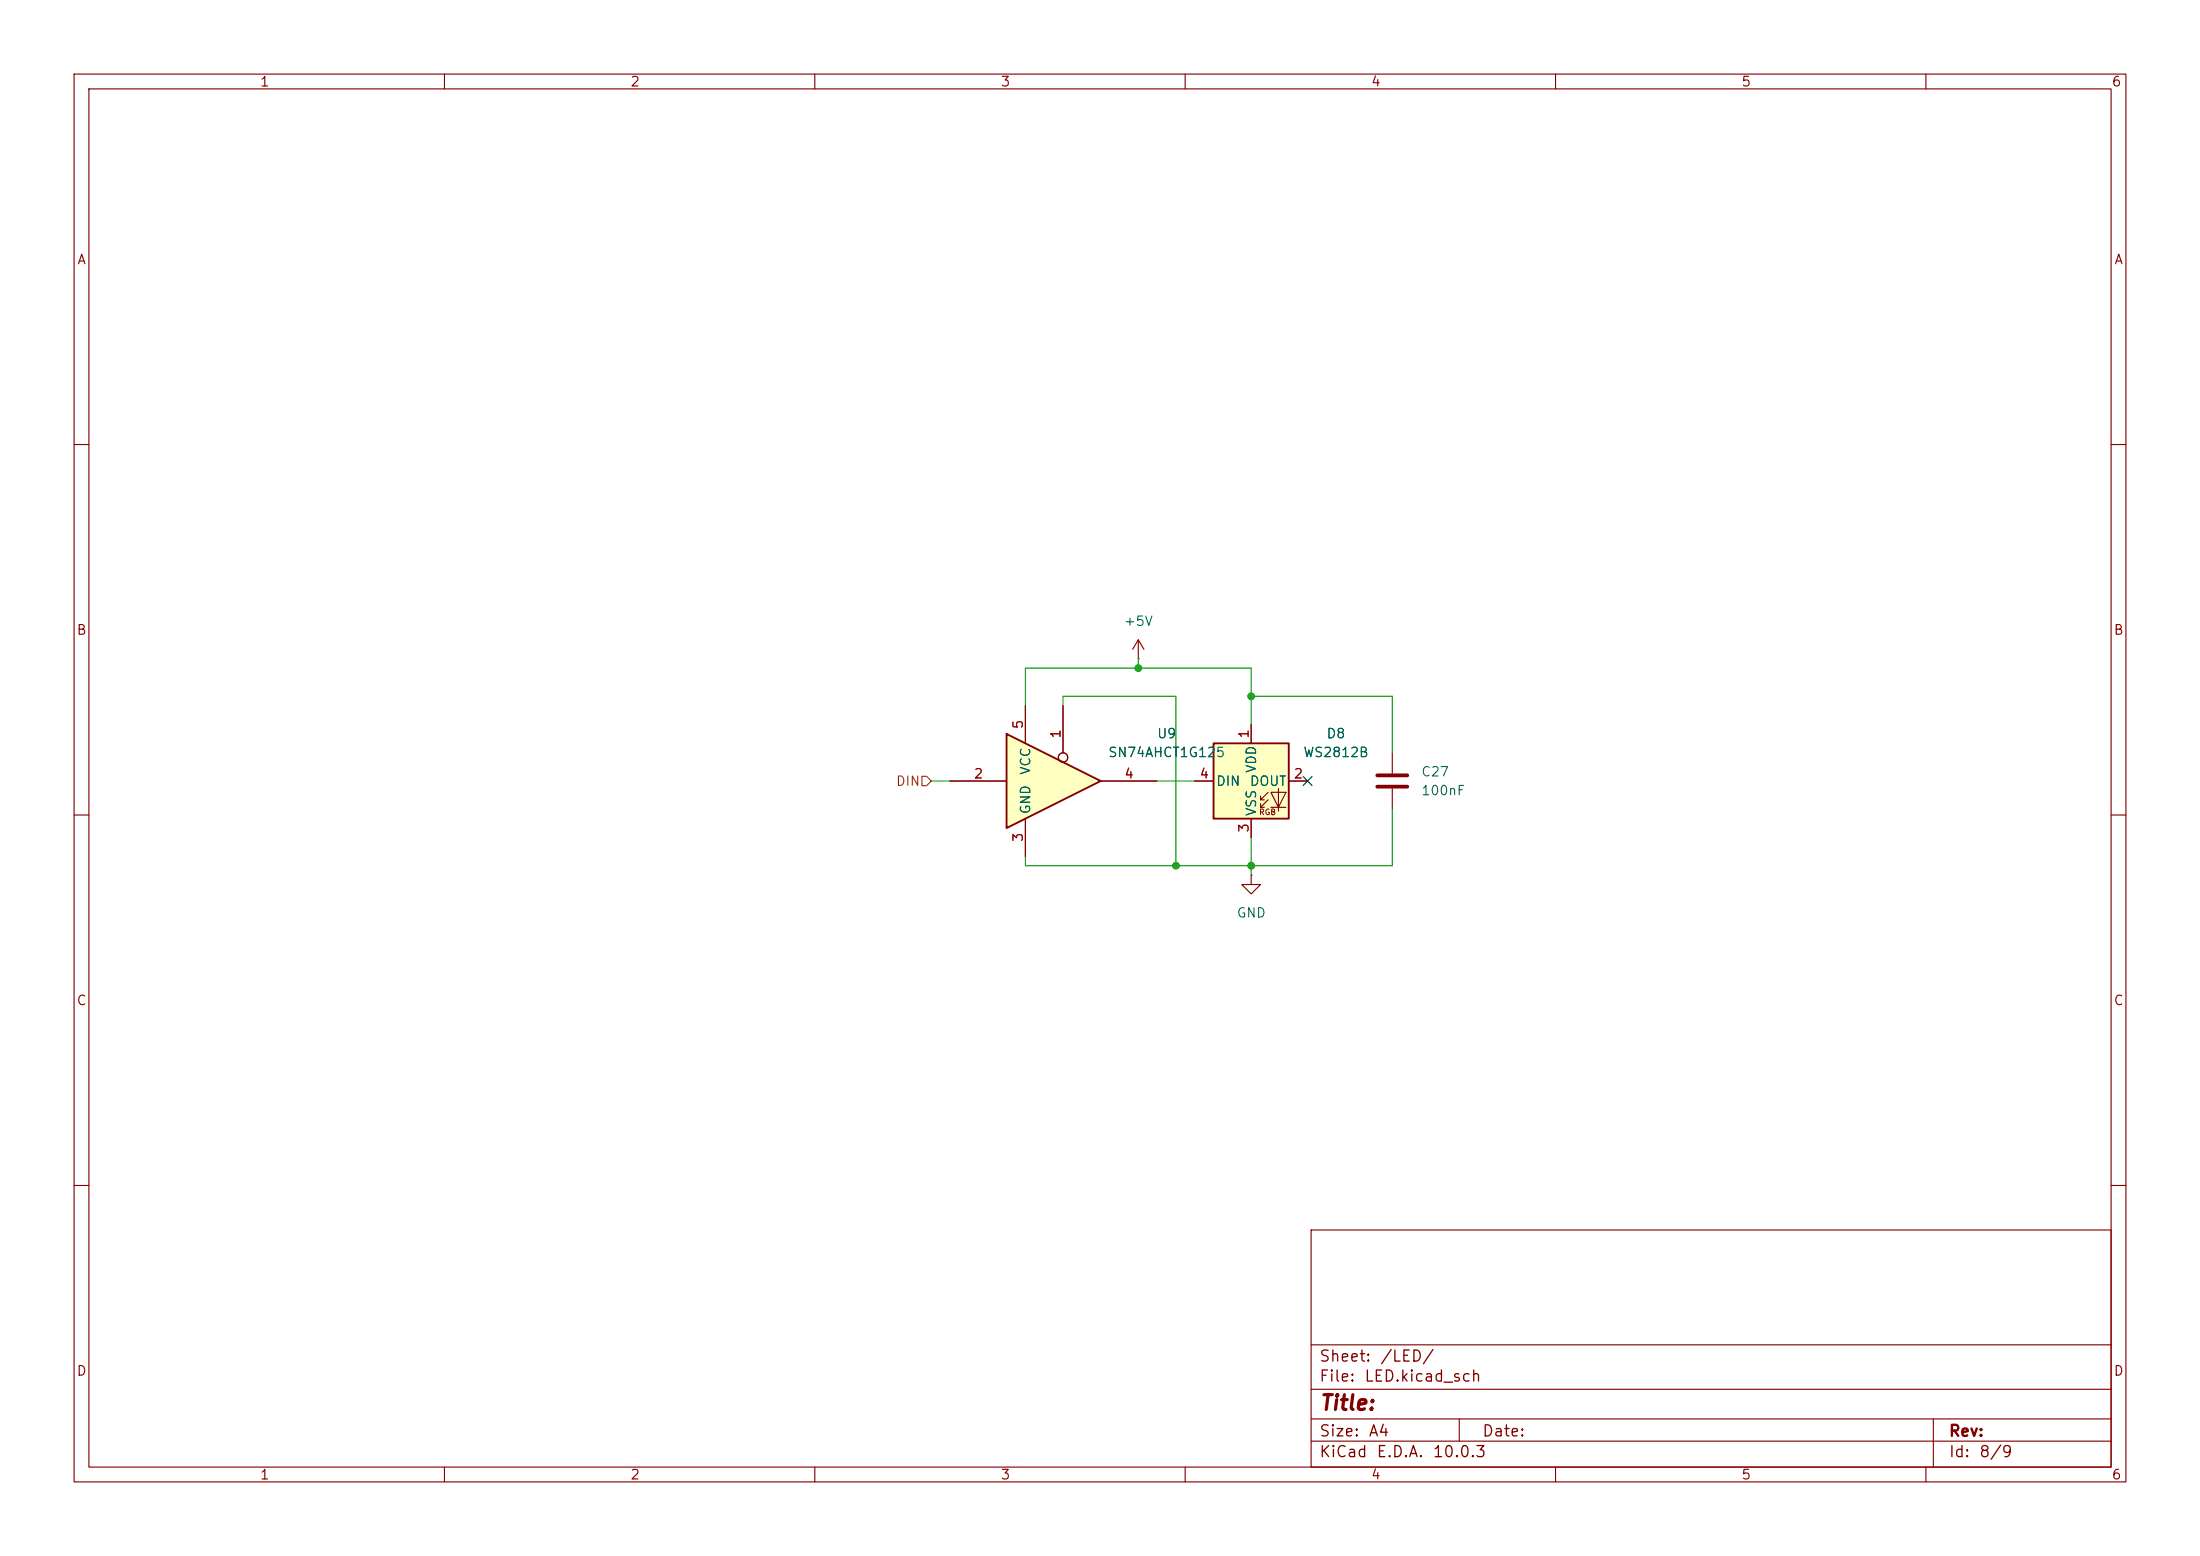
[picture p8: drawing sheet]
(kicad_sch
 (version 20260306)
 (generator "eeschema")
 (generator_version "10.0")
 (paper "A4")
 (lib_symbols
  (symbol "74xGxx:SN74LVC1G125DBV" (exclude_from_sim no) (in_bom yes) (on_board yes)
   (in_pos_files yes)
   (duplicate_pin_numbers_are_jumpers no)
   (property "Reference" "U" (at -10.16 7.62 0) (show_name no) (do_not_autoplace no) (effects (font (size 1.27 1.27))))
   (property "Value" "SN74LVC1G125DBV" (at 2.54 -7.62 0) (show_name no) (do_not_autoplace no) (effects (font (size 1.27 1.27))))
   (property "Footprint" "Package_TO_SOT_SMD:SOT-23-5" (at 0 0 0) (show_name no) (do_not_autoplace no) (hide yes) (effects (font (size 1.27 1.27))))
   (property "Datasheet" "http://www.ti.com/lit/ds/symlink/sn74lvc1g125.pdf" (at 0 0 0) (show_name no) (do_not_autoplace no) (hide yes) (effects (font (size 1.27 1.27))))
   (property "Description" "Single Buffer Gate Tri-State, Low-Voltage CMOS, SOT-23-5" (at 0 0 0) (show_name no) (do_not_autoplace no) (hide yes) (effects (font (size 1.27 1.27))))
   (symbol "SN74LVC1G125DBV_0_1"
    (polyline (pts (xy -7.62 6.35) (xy -7.62 -6.35) (xy 5.08 0) (xy -7.62 6.35)) (stroke (width 0.254) (type default)) (fill (type background))))
   (symbol "SN74LVC1G125DBV_1_1"
    (pin input inverted (at 0 10.16 270) (length 7.62) (name "" (effects (font (size 1.27 1.27)))) (number "1" (effects (font (size 1.27 1.27)))))
    (pin input line (at -15.24 0 0) (length 7.62) (name "" (effects (font (size 1.27 1.27)))) (number "2" (effects (font (size 1.27 1.27)))))
    (pin power_in line (at -5.08 -10.16 90) (length 5.08) (name "GND" (effects (font (size 1.27 1.27)))) (number "3" (effects (font (size 1.27 1.27)))))
    (pin tri_state line (at 12.7 0 180) (length 7.62) (name "" (effects (font (size 1.27 1.27)))) (number "4" (effects (font (size 1.27 1.27)))))
    (pin power_in line (at -5.08 10.16 270) (length 5.08) (name "VCC" (effects (font (size 1.27 1.27)))) (number "5" (effects (font (size 1.27 1.27))))))
   (embedded_fonts no))
  (symbol "Device:C"
   (pin_numbers (hide yes))
   (pin_names
    (offset 0.254)) (exclude_from_sim no) (in_bom yes) (on_board yes)
   (in_pos_files yes)
   (duplicate_pin_numbers_are_jumpers no)
   (property "Reference" "C" (at 0.635 2.54 0) (show_name no) (do_not_autoplace no) (effects (font (size 1.27 1.27)) (justify left)))
   (property "Value" "C" (at 0.635 -2.54 0) (show_name no) (do_not_autoplace no) (effects (font (size 1.27 1.27)) (justify left)))
   (property "Footprint" "" (at 0.9652 -3.81 0) (show_name no) (do_not_autoplace no) (hide yes) (effects (font (size 1.27 1.27))))
   (property "Datasheet" "" (at 0 0 0) (show_name no) (do_not_autoplace no) (hide yes) (effects (font (size 1.27 1.27))))
   (property "Description" "Unpolarized capacitor" (at 0 0 0) (show_name no) (do_not_autoplace no) (hide yes) (effects (font (size 1.27 1.27))))
   (symbol "C_0_1"
    (polyline (pts (xy -2.032 0.762) (xy 2.032 0.762)) (stroke (width 0.508) (type default)) (fill (type none)))
    (polyline (pts (xy -2.032 -0.762) (xy 2.032 -0.762)) (stroke (width 0.508) (type default)) (fill (type none))))
   (symbol "C_1_1"
    (pin passive line (at 0 3.81 270) (length 2.794) (name "" (effects (font (size 1.27 1.27)))) (number "1" (effects (font (size 1.27 1.27)))))
    (pin passive line (at 0 -3.81 90) (length 2.794) (name "" (effects (font (size 1.27 1.27)))) (number "2" (effects (font (size 1.27 1.27))))))
   (embedded_fonts no))
  (symbol "LED:WS2812B"
   (pin_names
    (offset 0.254)) (exclude_from_sim no) (in_bom yes) (on_board yes)
   (in_pos_files yes)
   (duplicate_pin_numbers_are_jumpers no)
   (property "Reference" "D" (at 5.08 5.715 0) (show_name no) (do_not_autoplace no) (effects (font (size 1.27 1.27)) (justify right bottom)))
   (property "Value" "WS2812B" (at 1.27 -5.715 0) (show_name no) (do_not_autoplace no) (effects (font (size 1.27 1.27)) (justify left top)))
   (property "Footprint" "LED_SMD:LED_WS2812B_PLCC4_5.0x5.0mm_P3.2mm" (at 1.27 -7.62 0) (show_name no) (do_not_autoplace no) (hide yes) (effects (font (size 1.27 1.27)) (justify left top)))
   (property "Datasheet" "https://cdn-shop.adafruit.com/datasheets/WS2812B.pdf" (at 2.54 -9.525 0) (show_name no) (do_not_autoplace no) (hide yes) (effects (font (size 1.27 1.27)) (justify left top)))
   (property "Description" "RGB LED with integrated controller" (at 0 0 0) (show_name no) (do_not_autoplace no) (hide yes) (effects (font (size 1.27 1.27))))
   (symbol "WS2812B_0_0"
    (text "RGB" (at 2.286 -4.191 0) (effects (font (size 0.762 0.762)))))
   (symbol "WS2812B_0_1"
    (polyline (pts (xy 1.27 -2.54) (xy 1.778 -2.54)) (stroke (width 0) (type default)) (fill (type none)))
    (polyline (pts (xy 1.27 -3.556) (xy 1.778 -3.556)) (stroke (width 0) (type default)) (fill (type none)))
    (polyline (pts (xy 2.286 -1.524) (xy 1.27 -2.54) (xy 1.27 -2.032)) (stroke (width 0) (type default)) (fill (type none)))
    (polyline (pts (xy 2.286 -2.54) (xy 1.27 -3.556) (xy 1.27 -3.048)) (stroke (width 0) (type default)) (fill (type none)))
    (polyline (pts (xy 3.683 -1.016) (xy 3.683 -3.556) (xy 3.683 -4.064)) (stroke (width 0) (type default)) (fill (type none)))
    (polyline (pts (xy 4.699 -1.524) (xy 2.667 -1.524) (xy 3.683 -3.556) (xy 4.699 -1.524)) (stroke (width 0) (type default)) (fill (type none)))
    (polyline (pts (xy 4.699 -3.556) (xy 2.667 -3.556)) (stroke (width 0) (type default)) (fill (type none)))
    (rectangle (start 5.08 5.08) (end -5.08 -5.08) (stroke (width 0.254) (type default)) (fill (type background))))
   (symbol "WS2812B_1_1"
    (pin power_in line (at 0 7.62 270) (length 2.54) (name "VDD" (effects (font (size 1.27 1.27)))) (number "1" (effects (font (size 1.27 1.27)))))
    (pin output line (at 7.62 0 180) (length 2.54) (name "DOUT" (effects (font (size 1.27 1.27)))) (number "2" (effects (font (size 1.27 1.27)))))
    (pin power_in line (at 0 -7.62 90) (length 2.54) (name "VSS" (effects (font (size 1.27 1.27)))) (number "3" (effects (font (size 1.27 1.27)))))
    (pin input line (at -7.62 0 0) (length 2.54) (name "DIN" (effects (font (size 1.27 1.27)))) (number "4" (effects (font (size 1.27 1.27))))))
   (embedded_fonts no))
  (symbol "power:+5V"
   (power global)
   (pin_numbers (hide yes))
   (pin_names
    (offset 0) (hide yes)) (exclude_from_sim no) (in_bom yes) (on_board yes)
   (in_pos_files yes)
   (duplicate_pin_numbers_are_jumpers no)
   (property "Reference" "#PWR" (at 0 -3.81 0) (show_name no) (do_not_autoplace no) (hide yes) (effects (font (size 1.27 1.27))))
   (property "Value" "+5V" (at 0 3.556 0) (show_name no) (do_not_autoplace no) (effects (font (size 1.27 1.27))))
   (property "Footprint" "" (at 0 0 0) (show_name no) (do_not_autoplace no) (hide yes) (effects (font (size 1.27 1.27))))
   (property "Datasheet" "" (at 0 0 0) (show_name no) (do_not_autoplace no) (hide yes) (effects (font (size 1.27 1.27))))
   (property "Description" "Power symbol creates a global label with name \"+5V\"" (at 0 0 0) (show_name no) (do_not_autoplace no) (hide yes) (effects (font (size 1.27 1.27))))
   (symbol "+5V_0_1"
    (polyline (pts (xy -0.762 1.27) (xy 0 2.54)) (stroke (width 0) (type default)) (fill (type none)))
    (polyline (pts (xy 0 2.54) (xy 0.762 1.27)) (stroke (width 0) (type default)) (fill (type none)))
    (polyline (pts (xy 0 0) (xy 0 2.54)) (stroke (width 0) (type default)) (fill (type none))))
   (symbol "+5V_1_1"
    (pin power_in line (at 0 0 90) (length 0) (name "" (effects (font (size 1.27 1.27)))) (number "1" (effects (font (size 1.27 1.27))))))
   (embedded_fonts no))
  (symbol "power:GND"
   (power global)
   (pin_numbers (hide yes))
   (pin_names
    (offset 0) (hide yes)) (exclude_from_sim no) (in_bom yes) (on_board yes)
   (in_pos_files yes)
   (duplicate_pin_numbers_are_jumpers no)
   (property "Reference" "#PWR" (at 0 -6.35 0) (show_name no) (do_not_autoplace no) (hide yes) (effects (font (size 1.27 1.27))))
   (property "Value" "GND" (at 0 -3.81 0) (show_name no) (do_not_autoplace no) (effects (font (size 1.27 1.27))))
   (property "Footprint" "" (at 0 0 0) (show_name no) (do_not_autoplace no) (hide yes) (effects (font (size 1.27 1.27))))
   (property "Datasheet" "" (at 0 0 0) (show_name no) (do_not_autoplace no) (hide yes) (effects (font (size 1.27 1.27))))
   (property "Description" "Power symbol creates a global label with name \"GND\" , ground" (at 0 0 0) (show_name no) (do_not_autoplace no) (hide yes) (effects (font (size 1.27 1.27))))
   (symbol "GND_0_1"
    (polyline (pts (xy 0 0) (xy 0 -1.27) (xy 1.27 -1.27) (xy 0 -2.54) (xy -1.27 -1.27) (xy 0 -1.27)) (stroke (width 0) (type default)) (fill (type none))))
   (symbol "GND_1_1"
    (pin power_in line (at 0 0 270) (length 0) (name "" (effects (font (size 1.27 1.27)))) (number "1" (effects (font (size 1.27 1.27))))))
   (embedded_fonts no)))
 (junction
  (at 153.67 90.17)
  (diameter 0)
  (color 0 0 0 0))
 (junction
  (at 168.91 116.84)
  (diameter 0)
  (color 0 0 0 0))
 (junction
  (at 168.91 93.98)
  (diameter 0)
  (color 0 0 0 0))
 (junction
  (at 158.75 116.84)
  (diameter 0)
  (color 0 0 0 0))
 (no_connect
  (at 176.53 105.41))
 (wire
  (pts (xy 156.21 105.41) (xy 161.29 105.41))
  (stroke (width 0) (type default)))
 (wire
  (pts (xy 143.51 95.25) (xy 143.51 93.98))
  (stroke (width 0) (type default)))
 (wire
  (pts (xy 138.43 116.84) (xy 158.75 116.84))
  (stroke (width 0) (type default)))
 (wire
  (pts (xy 187.96 109.22) (xy 187.96 116.84))
  (stroke (width 0) (type default)))
 (wire
  (pts (xy 143.51 93.98) (xy 158.75 93.98))
  (stroke (width 0) (type default)))
 (wire
  (pts (xy 187.96 116.84) (xy 168.91 116.84))
  (stroke (width 0) (type default)))
 (wire
  (pts (xy 138.43 90.17) (xy 153.67 90.17))
  (stroke (width 0) (type default)))
 (wire
  (pts (xy 128.27 105.41) (xy 125.73 105.41))
  (stroke (width 0) (type default)))
 (wire
  (pts (xy 168.91 93.98) (xy 187.96 93.98))
  (stroke (width 0) (type default)))
 (wire
  (pts (xy 138.43 90.17) (xy 138.43 95.25))
  (stroke (width 0) (type default)))
 (wire
  (pts (xy 138.43 116.84) (xy 138.43 115.57))
  (stroke (width 0) (type default)))
 (wire
  (pts (xy 158.75 116.84) (xy 168.91 116.84))
  (stroke (width 0) (type default)))
 (wire
  (pts (xy 153.67 90.17) (xy 168.91 90.17))
  (stroke (width 0) (type default)))
 (wire
  (pts (xy 168.91 90.17) (xy 168.91 93.98))
  (stroke (width 0) (type default)))
 (wire
  (pts (xy 187.96 93.98) (xy 187.96 101.6))
  (stroke (width 0) (type default)))
 (wire
  (pts (xy 168.91 93.98) (xy 168.91 97.79))
  (stroke (width 0) (type default)))
 (wire
  (pts (xy 168.91 113.03) (xy 168.91 116.84))
  (stroke (width 0) (type default)))
 (wire
  (pts (xy 168.91 116.84) (xy 168.91 118.11))
  (stroke (width 0) (type default)))
 (wire
  (pts (xy 158.75 93.98) (xy 158.75 116.84))
  (stroke (width 0) (type default)))
 (wire
  (pts (xy 153.67 88.9) (xy 153.67 90.17))
  (stroke (width 0) (type default)))
 (hierarchical_label "DIN"
  (shape input)
  (at 125.73 105.41 180)
  (effects (font (size 1.27 1.27)) (justify right)))
 (symbol
  (lib_id "power:GND")
  (at 168.91 118.11 0)
  (unit 1)
  (body_style 1)
  (exclude_from_sim no)
  (in_bom yes)
  (on_board yes)
  (in_pos_files yes)
  (dnp no)
  (fields_autoplaced yes)
  (property "Reference" "#PWR042" (at 168.91 124.46 0) (hide yes) (show_name no) (do_not_autoplace no) (effects (font (size 1.27 1.27))))
  (property "Value" "GND" (at 168.91 123.19 0) (show_name no) (do_not_autoplace no) (effects (font (size 1.27 1.27))))
  (property "Footprint" "" (at 168.91 118.11 0) (hide yes) (show_name no) (do_not_autoplace no) (effects (font (size 1.27 1.27))))
  (property "Datasheet" "" (at 168.91 118.11 0) (hide yes) (show_name no) (do_not_autoplace no) (effects (font (size 1.27 1.27))))
  (property "Description" "Power symbol creates a global label with name \"GND\" , ground" (at 168.91 118.11 0) (hide yes) (show_name no) (do_not_autoplace no) (effects (font (size 1.27 1.27))))
  (pin "1"))
 (symbol
  (lib_id "Device:C")
  (at 187.96 105.41 0)
  (unit 1)
  (body_style 1)
  (exclude_from_sim no)
  (in_bom yes)
  (on_board yes)
  (in_pos_files yes)
  (dnp no)
  (fields_autoplaced yes)
  (property "Reference" "C27" (at 191.77 104.1399 0) (show_name no) (do_not_autoplace no) (effects (font (size 1.27 1.27)) (justify left)))
  (property "Value" "100nF" (at 191.77 106.6799 0) (show_name no) (do_not_autoplace no) (effects (font (size 1.27 1.27)) (justify left)))
  (property "Footprint" "Capacitor_SMD:C_0603_1608Metric_Pad1.08x0.95mm_HandSolder" (at 188.9252 109.22 0) (hide yes) (show_name no) (do_not_autoplace no) (effects (font (size 1.27 1.27))))
  (property "Datasheet" "" (at 187.96 105.41 0) (hide yes) (show_name no) (do_not_autoplace no) (effects (font (size 1.27 1.27))))
  (property "Description" "Unpolarized capacitor" (at 187.96 105.41 0) (hide yes) (show_name no) (do_not_autoplace no) (effects (font (size 1.27 1.27))))
  (pin "2")
  (pin "1"))
 (symbol
  (lib_id "LED:WS2812B")
  (at 168.91 105.41 0)
  (unit 1)
  (body_style 1)
  (exclude_from_sim no)
  (in_bom yes)
  (on_board yes)
  (in_pos_files yes)
  (dnp no)
  (fields_autoplaced yes)
  (property "Reference" "D8" (at 180.34 98.9898 0) (show_name no) (do_not_autoplace no) (effects (font (size 1.27 1.27))))
  (property "Value" "WS2812B" (at 180.34 101.5298 0) (show_name no) (do_not_autoplace no) (effects (font (size 1.27 1.27))))
  (property "Footprint" "LED_SMD:LED_WS2812B_PLCC4_5.0x5.0mm_P3.2mm" (at 170.18 113.03 0) (hide yes) (show_name no) (do_not_autoplace no) (effects (font (size 1.27 1.27)) (justify left top)))
  (property "Datasheet" "https://cdn-shop.adafruit.com/datasheets/WS2812B.pdf" (at 171.45 114.935 0) (hide yes) (show_name no) (do_not_autoplace no) (effects (font (size 1.27 1.27)) (justify left top)))
  (property "Description" "RGB LED with integrated controller" (at 168.91 105.41 0) (hide yes) (show_name no) (do_not_autoplace no) (effects (font (size 1.27 1.27))))
  (pin "2")
  (pin "1")
  (pin "3")
  (pin "4"))
 (symbol
  (lib_id "74xGxx:SN74LVC1G125DBV")
  (at 143.51 105.41 0)
  (unit 1)
  (body_style 1)
  (exclude_from_sim no)
  (in_bom yes)
  (on_board yes)
  (in_pos_files yes)
  (dnp no)
  (fields_autoplaced yes)
  (property "Reference" "U9" (at 157.48 98.9898 0) (show_name no) (do_not_autoplace no) (effects (font (size 1.27 1.27))))
  (property "Value" "SN74AHCT1G125" (at 157.48 101.5298 0) (show_name no) (do_not_autoplace no) (effects (font (size 1.27 1.27))))
  (property "Footprint" "Package_TO_SOT_SMD:SOT-23-5" (at 143.51 105.41 0) (hide yes) (show_name no) (do_not_autoplace no) (effects (font (size 1.27 1.27))))
  (property "Datasheet" "http://www.ti.com/lit/ds/symlink/sn74lvc1g125.pdf" (at 143.51 105.41 0) (hide yes) (show_name no) (do_not_autoplace no) (effects (font (size 1.27 1.27))))
  (property "Description" "Single Buffer Gate Tri-State, Low-Voltage CMOS, SOT-23-5" (at 143.51 105.41 0) (hide yes) (show_name no) (do_not_autoplace no) (effects (font (size 1.27 1.27))))
  (pin "5")
  (pin "1")
  (pin "3")
  (pin "4")
  (pin "2"))
 (symbol
  (lib_id "power:+5V")
  (at 153.67 88.9 0)
  (unit 1)
  (body_style 1)
  (exclude_from_sim no)
  (in_bom yes)
  (on_board yes)
  (in_pos_files yes)
  (dnp no)
  (fields_autoplaced yes)
  (property "Reference" "#PWR041" (at 153.67 92.71 0) (hide yes) (show_name no) (do_not_autoplace no) (effects (font (size 1.27 1.27))))
  (property "Value" "+5V" (at 153.67 83.82 0) (show_name no) (do_not_autoplace no) (effects (font (size 1.27 1.27))))
  (property "Footprint" "" (at 153.67 88.9 0) (hide yes) (show_name no) (do_not_autoplace no) (effects (font (size 1.27 1.27))))
  (property "Datasheet" "" (at 153.67 88.9 0) (hide yes) (show_name no) (do_not_autoplace no) (effects (font (size 1.27 1.27))))
  (property "Description" "Power symbol creates a global label with name \"+5V\"" (at 153.67 88.9 0) (hide yes) (show_name no) (do_not_autoplace no) (effects (font (size 1.27 1.27))))
  (pin "1")))
